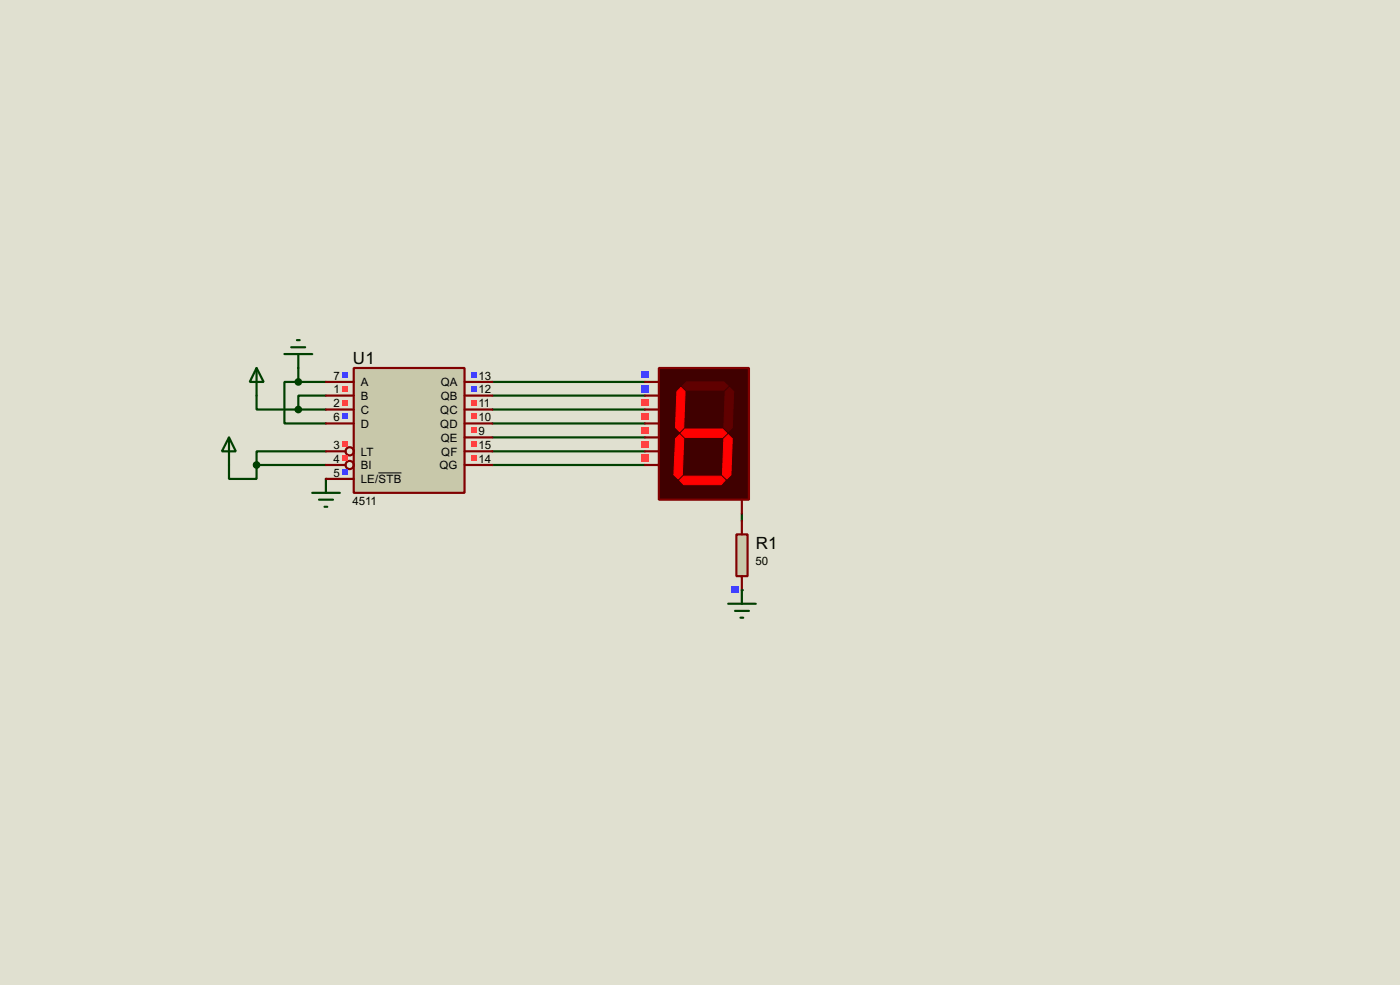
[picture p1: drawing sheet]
<svg xmlns="http://www.w3.org/2000/svg" width="256mm" height="180mm" viewBox="0 0 256 180" stroke-linecap="round" stroke-linejoin="round" font-family="sans-serif">
<path d="M0 0h256.5v180.3h-256.5z" fill="#e0e0d0"/>
<path d="M42 85.1v2.6h5v-2.6M47 85.1h12.7M59.7 82.6h-12.7v2.5" fill="none" stroke="#004000" stroke-width=".4"/>
<circle cx="59.7" cy="87.7" r=".2" fill="#004000"/>
<path d="M90.2 69.9h28M90.2 72.4h28M90.2 75h28M90.2 77.5h28M90.2 80.1h28M90.2 82.6h28M90.2 85.1h28M135.9 94v1.3" fill="none" stroke="#004000" stroke-width=".4"/>
<circle cx="135.9" cy="108" r=".2" fill="#004000"/>
<path d="M47 72.4v2.6h7.7M54.7 69.9h-2.6v7.6h7.6M54.7 67.4v2.5M54.7 69.9h5M54.7 75h5M59.7 72.4h-5v2.6M42 80.1l1.2 2.5h-2.5zM42 80.1v5M57.2 90.2h5.1M58.5 91.5h2.5M59.5 92.8h.5M59.7 87.7v2.5" fill="none" stroke="#004000" stroke-width=".4"/>
<circle cx="47" cy="85.1" r=".5" fill="#004000" stroke="#004000" stroke-width=".4"/>
<path d="M120.7 67.4h16.5v24.1h-16.5z" fill="#400000" stroke="#800000" stroke-width=".4"/>
<g fill="#600000" stroke="#600000" stroke-width=".18">
<path d="M125 70.7l.8-.8h6.8l.8 .8-.8 .7h-6.8z" fill-rule="evenodd"/>
<path d="M132.9 71.7l.8-.8 .7 .8-.2 6.6-.8 .7-.8-.7z" fill-rule="evenodd"/>
</g>
<g fill="#f00" stroke="#f00" stroke-width=".18">
<path d="M132.6 80.3l.8-.7 .8 .7-.3 6.6-.7 .8-.8-.8z" fill-rule="evenodd"/>
<path d="M124.5 87.9l.8-.7h6.8l.8 .7-.8 .8h-6.8z" fill-rule="evenodd"/>
<path d="M123.8 80.3l.7-.7 .8 .7-.3 6.6-.7 .8-.8-.8z" fill-rule="evenodd"/>
<path d="M124 71.7l.8-.8 .7 .8-.2 6.6-.8 .7-.7-.7z" fill-rule="evenodd"/>
<path d="M125.5 78.5h6.9l.8 .8-.8 .8h-6.9l-.7-.8z" fill-rule="evenodd"/>
</g>
<path d="M118.2 69.9h2.5M118.2 72.4h2.5M118.2 75h2.5M118.2 77.5h2.5M118.2 80.1h2.5M118.2 82.6h2.5M118.2 85.1h2.5M135.9 91.5v2.5" fill="none" stroke="#800000" stroke-width=".4"/>
<g fill="#4040ff">
<path d="M117.5 68h1.3v1.3h-1.3z"/>
<path d="M117.5 70.5h1.3v1.3h-1.3z"/>
</g>
<g fill="#ff4040">
<path d="M117.5 73.1h1.3v1.2h-1.3z"/>
<path d="M117.5 75.6h1.3v1.3h-1.3z"/>
<path d="M117.5 78.2h1.3v1.2h-1.3z"/>
<path d="M117.5 80.7h1.3v1.3h-1.3z"/>
<path d="M117.5 83.2h1.3v1.3h-1.3z"/>
</g>
<path d="M52.1 64.8h5.1M53.4 63.6h2.5M54.4 62.3h.5M54.7 64.8v2.6" fill="none" stroke="#004000" stroke-width=".4"/>
<path d="M64.8 67.4h20.3v22.8h-20.3z" fill="#c8c8aa" stroke="#800000" stroke-width=".4"/>
<g fill="none" stroke="#800000" stroke-width=".4">
<path d="M59.7 69.9h5.1M59.7 72.4h5.1M59.7 75h5.1M59.7 77.5h5.1M85.1 69.9h5.1M85.1 72.4h5.1M85.1 75h5.1M85.1 77.5h5.1M59.7 82.6h3.6M59.7 85.1h3.6M59.7 87.7h5.1M85.1 82.6h5.1"/>
<path d="M85.1 85.1h5.1M85.1 80.1h5.1"/>
<circle cx="64" cy="82.6" r=".75"/>
<circle cx="64" cy="85.1" r=".75"/>
</g>
<path d="M69.3 86.6h4.3" fill="none" stroke="#000" stroke-width=".18"/>
<path d="M62.7 68.1h1v1h-1z" fill="#4040ff"/>
<g fill="#ff4040">
<path d="M62.7 70.7h1v1h-1z"/>
<path d="M62.7 73.2h1v1h-1z"/>
</g>
<path d="M62.7 75.7h1v1.1h-1z" fill="#4040ff"/>
<g fill="#ff4040">
<path d="M62.7 80.8h1v1h-1z"/>
<path d="M62.7 83.4h1v1h-1z"/>
</g>
<g fill="#4040ff">
<path d="M62.7 85.9h1v1h-1z"/>
<path d="M86.3 68.1h1v1h-1z"/>
<path d="M86.3 70.7h1v1h-1z"/>
</g>
<g fill="#ff4040">
<path d="M86.3 73.2h1v1h-1z"/>
<path d="M86.3 75.7h1v1.1h-1z"/>
<path d="M86.3 78.3h1v1h-1z"/>
<path d="M86.3 80.8h1v1h-1z"/>
<path d="M86.3 83.4h1v1h-1z"/>
</g>
<path d="M47 67.4l1.3 2.5h-2.5zM47 67.4v5" fill="none" stroke="#004000" stroke-width=".4"/>
<path d="M134.9 97.8h2.1v7.7h-2.1z" fill="#c8c8aa" stroke="#800000" stroke-width=".4"/>
<path d="M135.9 95.3v2.5M135.9 105.5v2.5" fill="none" stroke="#800000" stroke-width=".4"/>
<path d="M134 107.4h1.3v1.2h-1.3z" fill="#4040ff"/>
<path d="M133.4 110.5h5.1M134.7 111.8h2.5M135.7 113.1h.5M135.9 108v2.5" fill="none" stroke="#004000" stroke-width=".4"/>
<g fill="#004000" stroke="#004000" stroke-width=".4">
<circle cx="54.6" cy="69.9" r=".5"/>
<circle cx="54.6" cy="75" r=".5"/>
</g>
<g font-size="3.5">
<text x="64.7" y="66.6">U1</text>
<text x="138.5" y="100.5">R1</text>
</g>
<g font-size="2.4">
<text x="61.1" y="69.5">7</text>
<text x="61.1" y="72">1</text>
<text x="66.1" y="70.7">A</text>
<text x="80.7" y="70.7">QA</text>
<text x="87.7" y="69.5">13</text>
<text x="87.7" y="72">12</text>
<text x="61.1" y="74.6">2</text>
<text x="61.1" y="77.1">6</text>
<text x="66.1" y="73.2">B</text>
<text x="66.1" y="75.8">C</text>
<text x="80.6" y="75.8">QC</text>
<text x="80.7" y="73.2">QB</text>
<text x="87.7" y="74.6">11</text>
<text x="87.7" y="77.1">10</text>
<text x="61.1" y="82.2">3</text>
<text x="66.1" y="78.3">D</text>
<text x="66.1" y="83.4">LT</text>
<text x="80.6" y="78.3">QD</text>
<text x="80.7" y="80.8">QE</text>
<text x="80.8" y="83.4">QF</text>
<text x="87.7" y="79.7">9</text>
<text x="87.7" y="82.2">15</text>
<text x="61.1" y="84.7">4</text>
<text x="61.1" y="87.3">5</text>
<text x="66.1" y="85.9">BI</text>
<text x="66.1" y="88.5">LE/STB</text>
<text x="80.5" y="85.9">QG</text>
<text x="87.7" y="84.7">14</text>
<text x="64.6" y="92.4">4511</text>
<text x="138.4" y="103.5">50</text>
</g>
</svg>
